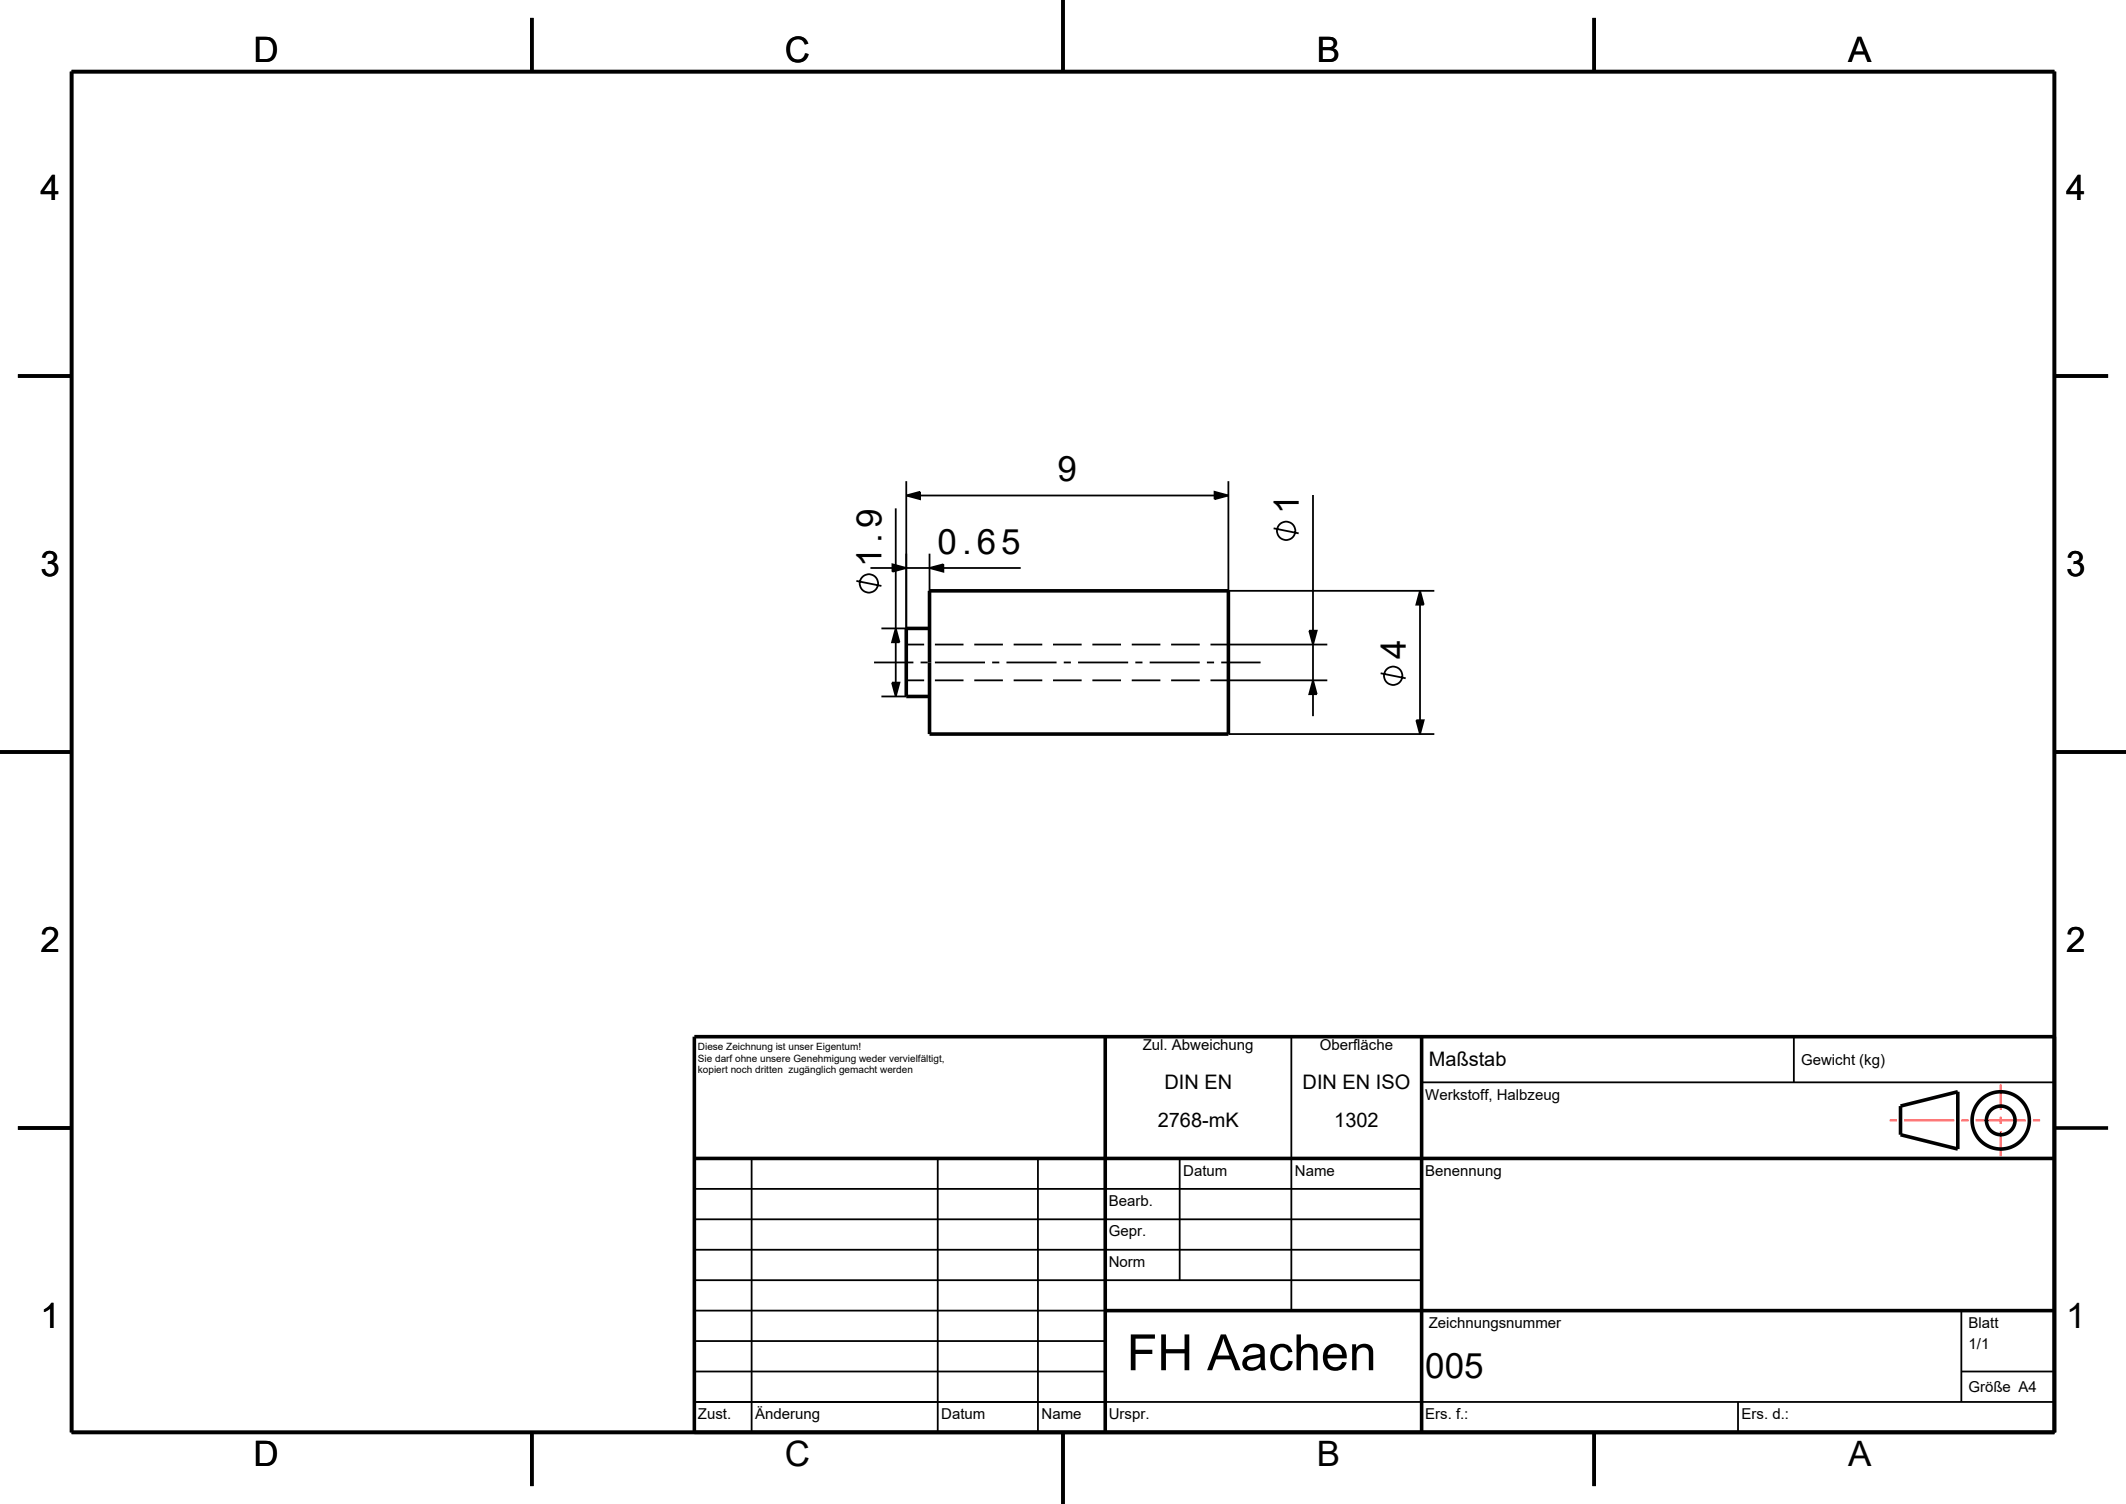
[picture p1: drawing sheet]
<svg xmlns="http://www.w3.org/2000/svg" width="297mm" height="210mm" viewBox="0 0 297 210" stroke-linecap="round" stroke-linejoin="round" font-family="sans-serif">
<g fill="none" stroke="#000" stroke-width=".25">
<path d="M121.6 79.3h3.1M124.7 78.8l1.9 .5-1.9 .5zM125.1 71v16.7M126.6 69.2l1.9-.5v1zM126.6 67.2v20.5h-3.5M126.6 79.3h3.3M128.5 69.2h41.2M129.9 79.3l1.9-.5v1zM129.9 77.3v10.4M131.8 79.3h10.8M169.7 68.7l1.9 .5-1.9 .5zM171.6 67.2v15.3h28.8"/>
<path d="M177.9 73.8l3.5 .7M183.4 69.1v19M119.6 81.1l3.5 .7M122.1 92.5h5.5M123.1 97.2h3.5M124.6 95.3h1.1l-.6 1.9zM125.1 87.7l.6 2h-1.1zM125.1 89.7v5.6M126.6 95h2.5M126.6 90h2.5M128.6 92.5h1M130.6 95h4"/>
<path d="M130.6 90h4M130.6 92.5h7M136.1 95h4M136.1 90h4M138.6 92.5h1M140.6 92.5h7M141.6 95h4M141.6 90h4M147.1 95h4M147.1 90h4M148.6 92.5h1M150.6 92.5h7"/>
<path d="M152.6 95h4M152.6 90h4M158.1 95h4M158.1 90h4M158.6 92.5h1M160.6 92.5h7M163.6 95h4M163.6 90h4M168.6 92.5h1M169.1 95h16.3M169.1 90h16.3M170.6 92.5h5.5"/>
<path d="M182.9 88.1h1l-.5 1.9zM183.4 95l.5 1.9h-1zM183.4 90v5M183.4 96.9v3.1M192.9 94l3.5 .7M198.4 82.5l.5 1.9h-1zM198.4 84.4v16.2M171.6 102.5h28.8M197.9 100.6h1l-.5 1.9zM180.4 144.8v38.2M198.6 151.1h88.4M250.6 144.8v6.3"/>
<path d="M97 178.8h101.6M97 174.5h101.6M97 170.3h101.6M97 166h101.6M105 161.8v38.2M131 161.8v38.2M145 161.8v38.2M164.8 161.8v17M97 195.8h190M97 191.5h57.4M97 187.3h57.4M97 183h57.4"/>
<path d="M242.8 195.8v4.2M274 191.5h13M274 183v12.8"/>
<circle cx="179.7" cy="74.1" r="1.28"/>
<circle cx="121.4" cy="81.5" r="1.28"/>
<circle cx="194.6" cy="94.4" r="1.28"/>
</g>
<g fill="none" stroke="#000" stroke-width=".5">
<path d="M10 10h277v190h-277zM74.3 2.5v7.5M148.5 0v10M222.7 2.5v7.5M2.5 52.5h7.5M287 52.5h7.5M129.9 82.5h41.7v20h-41.7zM129.9 87.7h-3.3v9.5h3.3M0 105h10M287 105h10M2.5 157.5h7.5M154.4 144.8v55.2"/>
<path d="M198.6 144.8v55.2M265.5 154.4l8-2v8l-8-2zM287 157.5h7.5M287 144.8h-190v55.2M97 161.8h190M154.4 183h132.6M74.3 200v7.5M148.5 200v10M222.7 200v7.5"/>
<circle cx="279.5" cy="156.4" r="2"/>
<circle cx="279.5" cy="156.4" r="4"/>
</g>
<path d="M264 156.4h1M266 156.4h7M274 156.4h1M276 156.4h7M279.5 151.4v3.5M279.5 155.9v1M279.5 157.9v3.5M284 156.4h1" fill="none" stroke="#f00" stroke-width=".25"/>
<g fill="#000">
<path d="M124.7 78.8l1.9 .5-1.9 .5z" fill-rule="evenodd"/>
<path d="M126.6 69.2l1.9-.5v1z" fill-rule="evenodd"/>
<path d="M129.9 79.3l1.9-.5v1z" fill-rule="evenodd"/>
<path d="M169.7 68.7l1.9 .5-1.9 .5z" fill-rule="evenodd"/>
<path d="M124.6 95.3h1.1l-.6 1.9z" fill-rule="evenodd"/>
<path d="M125.1 87.7l.6 2h-1.1z" fill-rule="evenodd"/>
<path d="M182.9 88.1h1l-.5 1.9z" fill-rule="evenodd"/>
<path d="M183.4 95l.5 1.9h-1z" fill-rule="evenodd"/>
<path d="M198.4 82.5l.5 1.9h-1z" fill-rule="evenodd"/>
<path d="M197.9 100.6h1l-.5 1.9z" fill-rule="evenodd"/>
</g>
<text font-size="7" x="157.4" y="191.3">FH Aachen</text>
<g font-size="4.9">
<text x="35.4" y="8.7">D</text>
<text x="109.6" y="8.7">C</text>
<text x="184" y="8.7">B</text>
<text x="258.2" y="8.7">A</text>
<text x="5.6" y="27.9">4</text>
<text x="288.6" y="27.9">4</text>
<text x="147.7" y="67.2">9</text>
<text x="181.4" y="71.8" transform="rotate(-90 181.4 71.8)">1</text>
<text x="131" y="77.3">0.65</text>
<text x="5.6" y="80.4">3</text>
<text x="123.1" y="79.2" transform="rotate(-90 123.1 79.2)">1.9</text>
<text x="288.6" y="80.4">3</text>
<text x="196.4" y="92.1" transform="rotate(-90 196.4 92.1)">4</text>
<text x="5.6" y="132.9">2</text>
<text x="288.6" y="132.9">2</text>
<text x="5.6" y="185.4">1</text>
<text x="288.6" y="185.4">1</text>
<text x="199.1" y="192.4">005</text>
<text x="35.4" y="204.7">D</text>
<text x="109.6" y="204.7">C</text>
<text x="184" y="204.7">B</text>
<text x="258.2" y="204.7">A</text>
</g>
<g font-size="2.8">
<text x="199.6" y="148.9">Maßstab</text>
<text x="162.7" y="152.1">DIN EN</text>
<text x="182" y="152.1">DIN EN ISO</text>
<text x="161.7" y="157.4">2768-mK</text>
<text x="186.4" y="157.4">1302</text>
</g>
<g font-size="2.1">
<text x="159.7" y="146.6">Zul. Abweichung</text>
<text x="184.4" y="146.6">Oberfläche</text>
<text x="251.6" y="148.7">Gewicht (kg)</text>
<text x="199.1" y="153.5">Werkstoff, Halbzeug</text>
<text x="165.3" y="164.1">Datum</text>
<text x="180.9" y="164.1">Name</text>
<text x="199.1" y="164.1">Benennung</text>
<text x="154.9" y="168.4">Bearb.</text>
<text x="154.9" y="172.6">Gepr.</text>
<text x="154.9" y="176.9">Norm</text>
<text x="199.6" y="185.4">Zeichnungsnummer</text>
<text x="275" y="185.4">Blatt</text>
<text x="275" y="188.4">1/1</text>
<text x="275" y="194.4">Größe A4</text>
<text x="97.5" y="198.1">Zust.</text>
<text x="105.5" y="198.1">Änderung</text>
<text x="131.5" y="198.1">Datum</text>
<text x="145.5" y="198.1">Name</text>
<text x="154.9" y="198.1">Urspr.</text>
<text x="199.1" y="198.1">Ers. f.:</text>
<text x="243.3" y="198.1">Ers. d.:</text>
</g>
<g font-size="1.4">
<text x="97.5" y="146.7">Diese Zeichnung ist unser Eigentum!</text>
<text x="97.5" y="148.2">Sie darf ohne unsere Genehmigung weder vervielfältigt,</text>
<text x="97.5" y="149.8">kopiert noch dritten zugänglich gemacht werden</text>
</g>
</svg>
